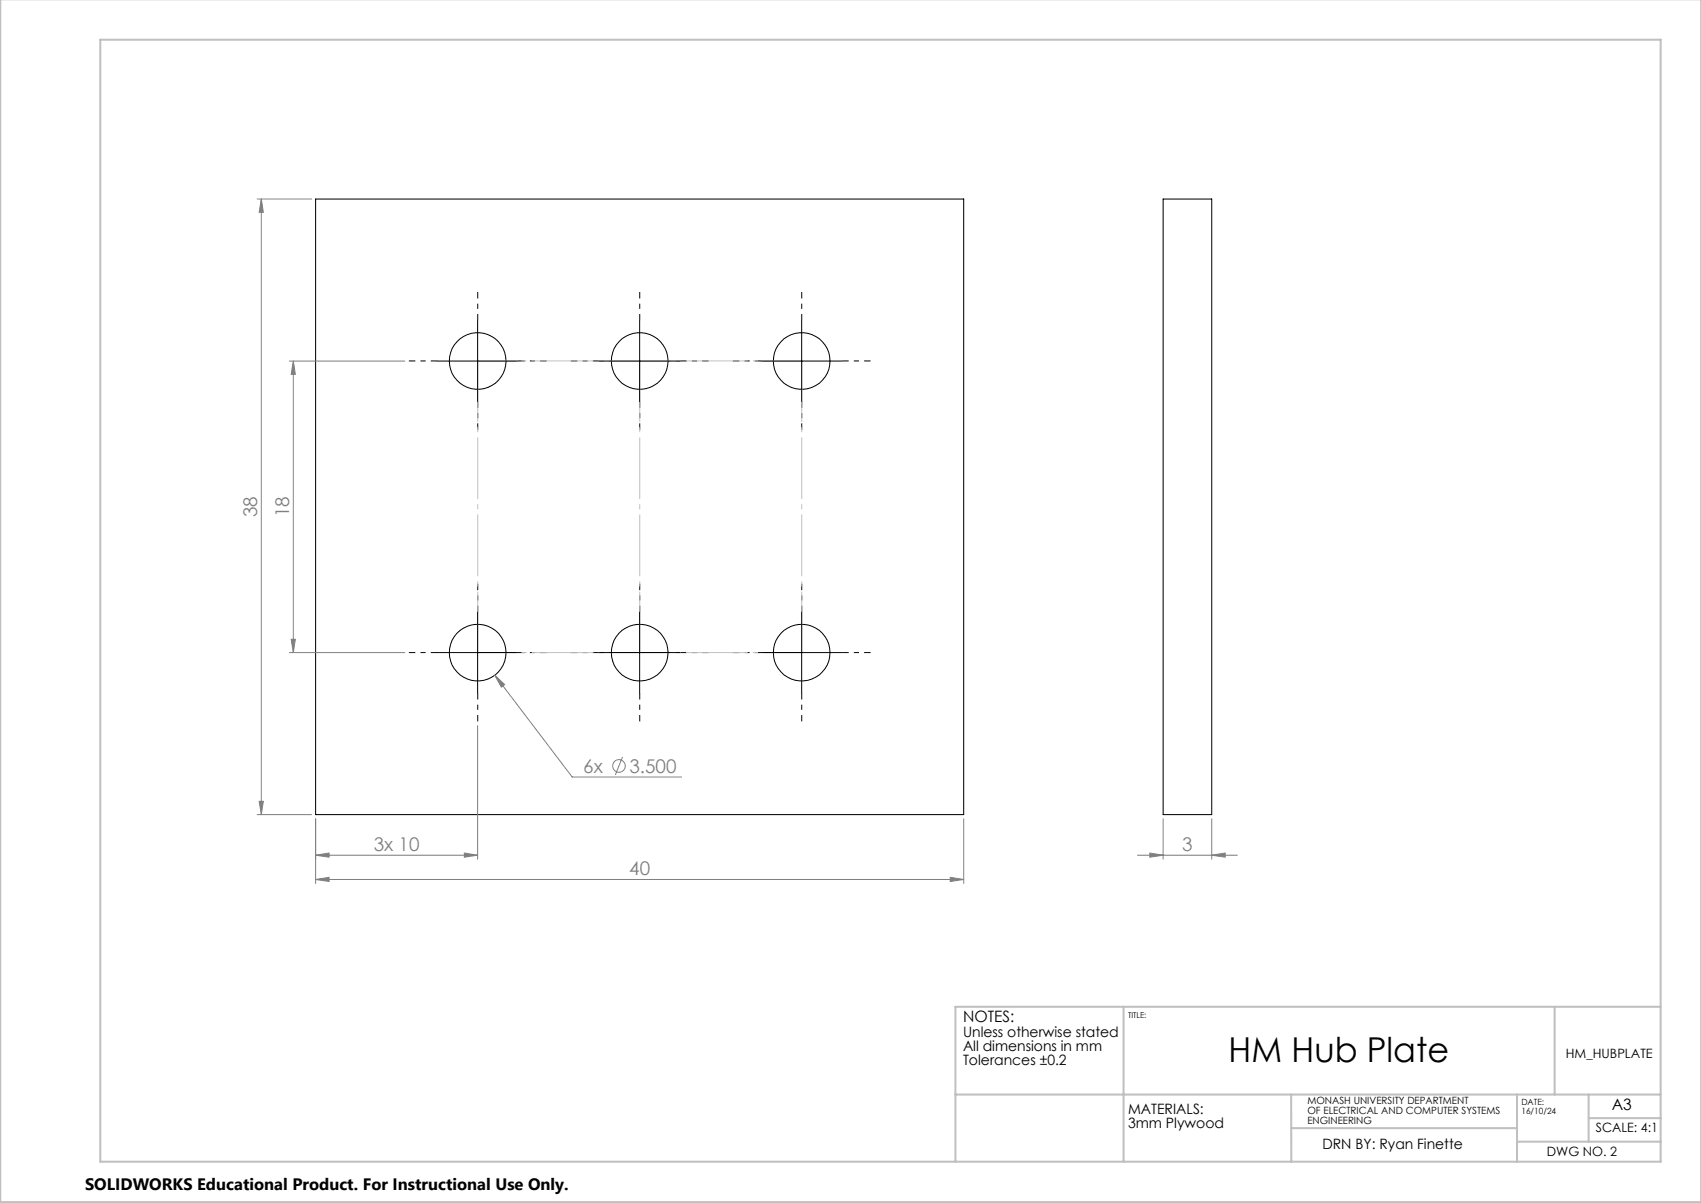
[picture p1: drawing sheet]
<svg xmlns="http://www.w3.org/2000/svg" width="420mm" height="297mm" viewBox="0 0 420 297" stroke-linecap="round" stroke-linejoin="round" font-family="sans-serif">
<g fill="none" stroke="#000" stroke-width=".25">
<path d="M77.9 49.1h160v152h-160zM287.2 49.1h12v152h-12zM117.9 79.1v20M157.9 79.1v20M197.9 79.1v20M107.9 89.1h20.1M148 89.1h20M188 89.1h19.9M117.9 151.1v20M157.9 151.1v20M197.9 151.1v20M107.9 161.1h20.1"/>
<path d="M148 161.1h20M188 161.1h19.9"/>
<circle cx="118" cy="89.1" r="7"/>
<circle cx="158" cy="89.1" r="7"/>
<circle cx="197.9" cy="89.1" r="7"/>
<circle cx="118" cy="161.1" r="7"/>
<circle cx="158" cy="161.1" r="7"/>
<circle cx="197.9" cy="161.1" r="7"/>
</g>
<g fill="none" stroke="#808080" stroke-width=".25">
<path d="M63.5 49.1h13.4M64.5 49.1l.5 3.3h-1zM64.5 49.1v152M71.4 89.1h28.5M72.4 89.1l.5 3.3h-1zM72.4 89.1v72M71.9 157.8h1l-.5 3.3zM71.4 161.1h28.5M117.9 179.1v33M122.2 166.7l2.4 2.3-.8 .6zM122.2 166.7l19.1 25.1h27M64 197.8h1l-.5 3.3z"/>
<path d="M153.7 186.9l-1.8 4.4M63.5 201.1h13.4M77.9 211.1l3.3-.5v1zM77.9 217.1l3.3-.5v1zM77.9 202.1v16M77.9 211.1h40M77.9 217.1h160M114.7 210.6l3.2 .5-3.2 .5zM234.6 216.6l3.3 .5-3.3 .5zM237.9 202.1v16M280.8 211.1h24.7M283.9 210.6l3.3 .5-3.3 .5z"/>
<path d="M287.2 202.1v10M299.2 211.1l3.3-.5v1zM299.2 202.1v10"/>
<circle cx="152.8" cy="189.1" r="1.56"/>
</g>
<g fill="none" stroke="#000" stroke-width=".25" stroke-dasharray="15.2 1.3 1.3 1.3" stroke-dashoffset="13.6" stroke-linecap="butt">
<path d="M118 79.1v-7M158 79.1v-7M198 79.1v-7M108 89.1h-7M118 99.1v7M128 89.1h7M148 89.1h-7M158 99.1v7M168 89.1h7M188 89.1h-7M198 99.1v7M208 89.1h7"/>
<path d="M118 151.1v-7M158 151.1v-7M198 151.1v-7M108 161.1h-7M118 171.1v7M128 161.1h7M148 161.1h-7M158 171.1v7M168 161.1h7M188 161.1h-7M198 171.1v7M208 161.1h7"/>
</g>
<path d="M118 89.1v72M198 89.1v72M158 161.1v-72" fill="none" stroke="#c0c0c0" stroke-width=".25" stroke-dasharray="15.2 1.3 1.3 1.3" stroke-dashoffset=".2" stroke-linecap="butt"/>
<path d="M118 89.1h80M118 161.1h80" fill="none" stroke="#c0c0c0" stroke-width=".25" stroke-dasharray="15.2 1.3 1.3 1.3" stroke-dashoffset="5.7" stroke-linecap="butt"/>
<path d="M.1 -.1v296.9h419.9M24.8 9.8h385.2v277h-385.2zM277.4 248.6v38.2M383.9 248.6v21.6M410 248.6h-174.1v38.2M235.9 270.2h174.1M318.8 270.2v16.6M318.8 278.5h55.8M374.6 270.2v16.6M392.3 270.2v11.7M392.3 276h17.8M374.6 281.9h35.4" fill="none" stroke="#c0c0c0" stroke-width=".5"/>
<g fill="#808080">
<path d="M122.2 166.7l2.4 2.3-.8 .6z"/>
<path d="M114.7 210.6l3.2 .5-3.2 .5zM77.9 211.1l3.3-.5v1z"/>
<path d="M77.9 217.1l3.3-.5v1zM234.6 216.6l3.3 .5-3.3 .5zM283.9 210.6l3.3 .5-3.3 .5zM299.2 211.1l3.3-.5v1z"/>
<path d="M64 197.8h1l-.5 3.3zM64.5 49.1l.5 3.3h-1zM71.9 157.8h1l-.5 3.3zM72.4 89.1l.5 3.3h-1z"/>
</g>
<text font-size="8.5" x="303.4" y="262.1">HM Hub Plate</text>
<g font-size="4.7" fill="#808080">
<text x="63.5" y="127.7" transform="rotate(-90 63.5 127.7)">38</text>
<text x="71.4" y="127.7" transform="rotate(-90 71.4 127.7)">18</text>
<text x="144" y="190.8">6x</text>
<text x="155.4" y="190.8">3.500</text>
<text x="92.3" y="210.1">3x 10</text>
<text x="291.9" y="210.1">3</text>
<text x="155.4" y="216.1">40</text>
</g>
<text font-size="4.1" x="21" y="293.7">SOLIDWORKS Educational Product. For Instructional Use Only.</text>
<g font-size="3.9">
<text x="237.8" y="252.4">NOTES:</text>
<text x="398" y="273.9">A3</text>
</g>
<g font-size="3.5">
<text x="237.8" y="256">Unless otherwise stated</text>
<text x="237.8" y="259.5">All dimensions in mm</text>
<text x="237.8" y="263">Tolerances ±0.2</text>
<text x="278.5" y="275">MATERIALS:</text>
<text x="278.5" y="278.5">3mm Plywood</text>
<text x="326.5" y="283.8">DRN BY: Ryan Finette</text>
</g>
<g font-size="3.2">
<text x="386.6" y="261.2">HM_HUBPLATE</text>
<text x="394" y="279.5">SCALE: 4:1</text>
<text x="382" y="285.4">DWG NO. 2</text>
</g>
<g font-size="2.5">
<text x="322.8" y="272.7">MONASH UNIVERSITY DEPARTMENT</text>
<text x="322.8" y="275.1">OF ELECTRICAL AND COMPUTER SYSTEMS</text>
<text x="322.8" y="277.6">ENGINEERING</text>
</g>
<g font-size="2.1">
<text x="375.7" y="272.8">DATE:</text>
<text x="375.7" y="275">16/10/24</text>
</g>
<text font-size="2" x="278.5" y="251.4">TITLE:</text>
</svg>
